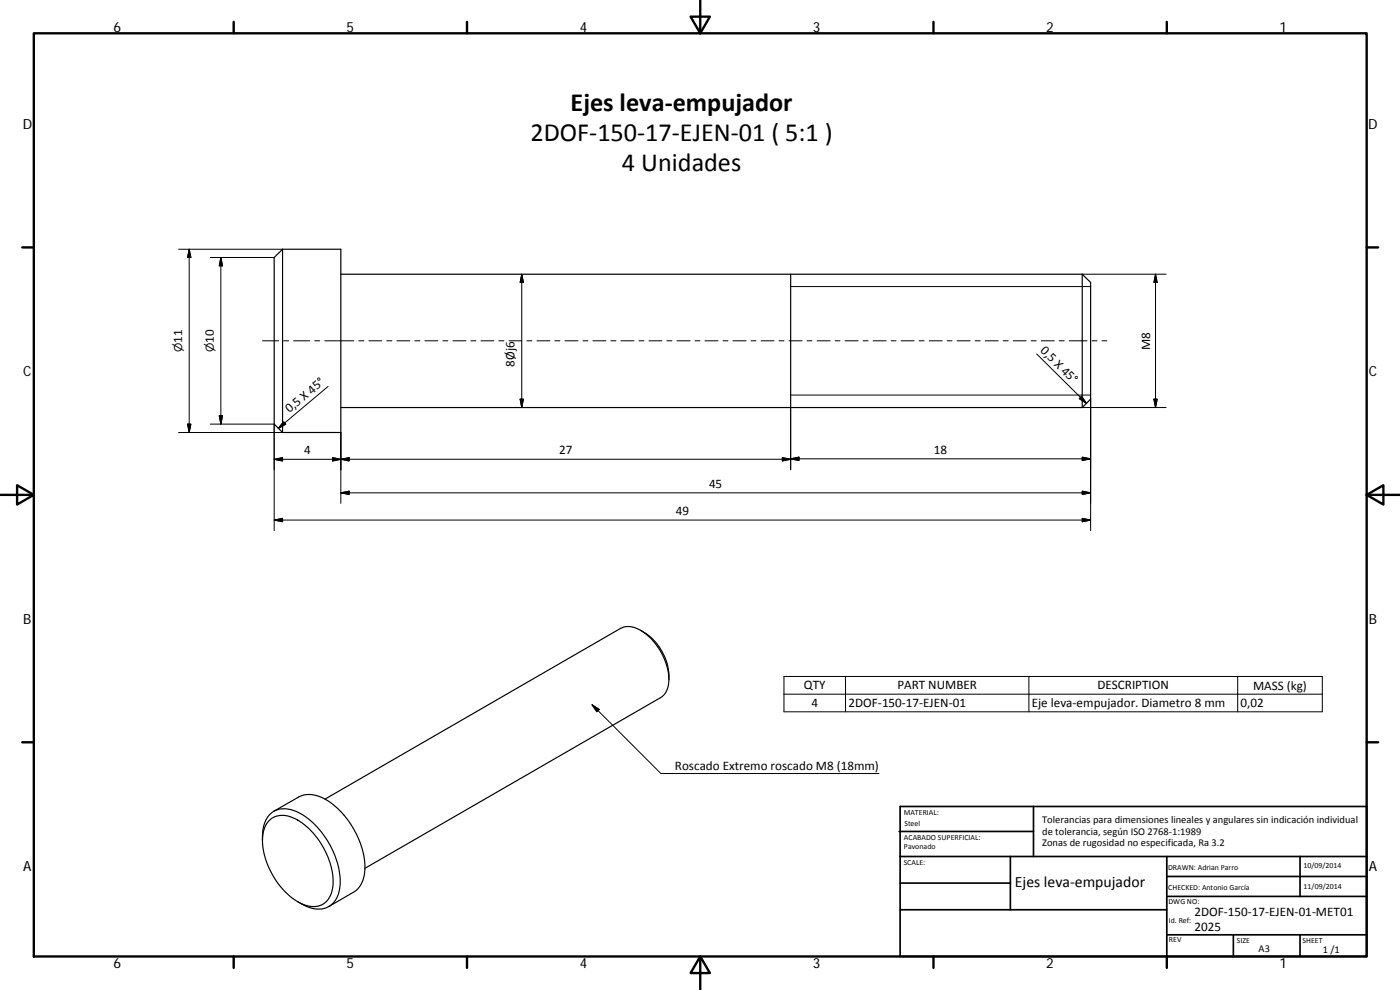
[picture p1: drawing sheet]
<svg xmlns="http://www.w3.org/2000/svg" width="420mm" height="297mm" viewBox="0 0 420 297" stroke-linecap="round" stroke-linejoin="round" font-family="sans-serif">
<g fill="none" stroke="#000" stroke-width=".36">
<path d="M84.8 74.8h17.5v55h-17.5M84.8 74.8v55M84.8 74.8l-2.5 2.5v50l2.5 2.5M102.3 82.3h222.5M237.3 82.3v40M324.8 82.3v40M324.8 82.3l2.5 2.5v35l-2.5 2.5M102.3 122.3h222.5M192.3 189.1a16.4 16.4 0 0 1 8.5 14.7M97.5 239.8l88.8-51.3a7 7 0 0 1 7.6 1.7 18.3 18.3 0 0 1 6.7 15.1 5.5 5.5 0 0 1-2.3 4l-88.8 51.2M78.8 252.2a9.6 9.6 0 0 1 2.9-8.5 7.9 7.9 0 0 1 8.7 .5 25.2 25.2 0 0 1 11.6 21.8 6.5 6.5 0 0 1-8.1 6.6l-2.1-.7-2.4-1.3M80.7 246.3a6.5 6.5 0 0 1 8-.6 23.1 23.1 0 0 1 11.3 19.7 6.3 6.3 0 0 1-5.2 6.6 13.2 13.2 0 0 1-10.3-5.6 22 22 0 0 1-5.6-16.2l.8-2.5z"/>
<path d="M82.2 243.4l7.4-4.3a8.7 8.7 0 0 1 9 1.3 25.9 25.9 0 0 1 10.9 20.6 7.8 7.8 0 0 1-3.4 6.7l-7.4 4.3"/>
</g>
<g fill="none" stroke="#000" stroke-width=".3">
<path d="M53.6 74.8h31.2M56.8 74.8v55M56.8 74.8l.5 2.5h-1zM63.1 77.3h19.2M66.3 77.3v50M66.3 77.3l.5 2.5h-1zM156.6 82.3v40M156.6 82.3l.5 2.5h-1zM237.3 86h90M324.8 82.3h25.2M346.8 82.3v40M346.8 82.3l.5 2.5h-1z"/>
<path d="M78.8 102.3h4.8M85.1 102.3h1.5M88.1 102.3h4.9M94.5 102.3h1.4M97.4 102.3h8.8M98.5 116l-15 12.5M107.7 102.3h1.5M110.7 102.3h3.9M116.1 102.3h1.5M119.1 102.3h3.9M124.5 102.3h1.5M127.5 102.3h3.9"/>
<path d="M132.9 102.3h1.5M135.9 102.3h3.9M141.3 102.3h1.5M144.3 102.3h3.9M149.7 102.3h1.5M152.7 102.3h3.9M156.1 119.8h1l-.5 2.5zM158.1 102.3h1.5M161.2 102.3h3.8M166.5 102.3h1.5M169.6 102.3h3.8M175 102.3h1.4"/>
<path d="M177.9 102.3h4M183.4 102.3h1.5M186.3 102.3h4M191.8 102.3h1.5M194.8 102.3h3.9M200.2 102.3h1.5M203.2 102.3h3.9M208.6 102.3h1.5M211.6 102.3h3.9M217 102.3h1.5M220 102.3h3.9M225.4 102.3h1.5"/>
<path d="M228.4 102.3h3.9M233.8 102.3h1.5M236.8 102.3h3.9M237.3 118.5h90M242.2 102.3h1.5M245.2 102.3h3.9M250.6 102.3h1.5M253.6 102.3h3.9M259 102.3h1.5M262 102.3h3.9M267.4 102.3h1.5M270.4 102.3h3.9"/>
<path d="M275.8 102.3h1.5M278.8 102.3h4M284.2 102.3h1.5M287.2 102.3h4M292.7 102.3h1.5M295.6 102.3h4M301.1 102.3h1.5M304.1 102.3h3.9M309.5 102.3h1.5M311.1 106.2l14.9 14.8M312.5 102.3h3.9M317.9 102.3h1.5"/>
<path d="M320.9 102.3h5.3M324.6 118.9l1.4 2.1-2.1-1.4zM327.3 119.8v39.4M327.7 102.3h1.5M330.7 102.3h1.5M346.3 119.8h1l-.5 2.5zM53.6 129.8h31.2M56.3 127.3h1l-.5 2.5zM63.1 127.3h19.2v31.9M65.8 124.8h1l-.5 2.5zM82.3 137.8l2.5-.5v1zM84.9 126.8l-1.4 1.7"/>
<path d="M85.5 126.9l.3 .4-2.3 1.2M99.8 137.3l2.5 .5-2.5 .5zM102.3 129.8v21.2M102.3 137.8l2.5-.5v1zM234.8 137.3l2.5 .5-2.5 .5zM237.3 137.8h-155M237.3 122.3v18.7M237.3 137.7l2.5-.5v1zM237.3 137.7h90M324.8 122.3h25.2M324.8 137.2l2.5 .5-2.5 .5zM82.3 156l2.5-.5v1z"/>
<path d="M82.3 156h245M102.3 147.9l2.5-.5v1zM102.3 147.9h225M324.8 155.5l2.5 .5-2.5 .5zM324.8 147.4l2.5 .5-2.5 .5zM177.7 211.5l2.1 1.4-.7 .7zM177.7 211.5l20.6 20.6h65.5M235.3 203h161.5v10.6h-161.5zM235.3 208.3h161.5M253.8 203v10.6M308.8 203v10.6M371.4 203v10.6"/>
</g>
<g fill="none" stroke="#000" stroke-width=".71">
<path d="M10.1 10h400.1v277h-400.1zM70.1 6.6v3.4M140.2 6.6v3.4M207.3 5h5.8l-2.9 5zM210.2 0v10M280.2 6.6v3.4M350.2 6.6v3.4M6.7 74.2h3.4M410.2 74.2h3.4M.2 148.5h9.9M5.1 145.6l5 2.9-5 2.9zM410.2 148.5l5-2.9v5.8z"/>
<path d="M410.2 148.5h9.9M6.7 222.7h3.4M410.2 222.7h3.4M70.1 287v3.4M140.2 287v3.4M210.2 287l2.9 5h-5.8zM210.2 287v10M280.2 287v3.4M350.2 287v3.4"/>
</g>
<g fill="none" stroke="#000" stroke-width=".51">
<path d="M269.8 249.5h40.4M270.1 257h140.1M270.1 242h140.1v45h-140.1zM303.2 257v16M310.2 242v15M350.2 257v30M390.2 257v12M270.1 273h80.1M270.1 265h33.1M350.2 269h60M350.2 263h60M350.2 280.5h60"/>
<path d="M370.2 280.5v6.5M390.2 280.5v6.5"/>
</g>
<g fill="#000" stroke="#000" stroke-width=".3">
<path d="M56.8 74.8l.5 2.5h-1zM66.3 77.3l.5 2.5h-1zM156.6 82.3l.5 2.5h-1zM346.8 82.3l.5 2.5h-1zM156.1 119.8h1l-.5 2.5zM324.6 118.9l1.4 2.1-2.1-1.4zM346.3 119.8h1l-.5 2.5zM56.3 127.3h1l-.5 2.5zM65.8 124.8h1l-.5 2.5zM82.3 137.8l2.5-.5v1zM85.1 126.5l.7 .8-2.3 1.2zM99.8 137.3l2.5 .5-2.5 .5z"/>
<path d="M102.3 137.8l2.5-.5v1zM234.8 137.3l2.5 .5-2.5 .5zM237.3 137.7l2.5-.5v1zM324.8 137.2l2.5 .5-2.5 .5zM82.3 156l2.5-.5v1zM102.3 147.9l2.5-.5v1zM324.8 155.5l2.5 .5-2.5 .5zM324.8 147.4l2.5 .5-2.5 .5zM177.7 211.5l2.1 1.4-.7 .7z"/>
</g>
<g font-size="7.9">
<text x="171.2" y="33.4">Ejes leva‐empujador</text>
<text x="159.2" y="42.4">2DOF‐150‐17‐EJEN‐01 ( 5:1 )</text>
<text x="186.6" y="51.4">4 Unidades</text>
</g>
<text font-size="4.7" x="304.6" y="266.2">Ejes leva‐empujador</text>
<g font-size="4.2">
<text x="34" y="9.6">6</text>
<text x="104" y="9.6">5</text>
<text x="174" y="9.6">4</text>
<text x="244" y="9.6">3</text>
<text x="314" y="9.6">2</text>
<text x="384" y="9.6">1</text>
<text x="6.8" y="38.7">D</text>
<text x="410.6" y="38.7">D</text>
<text x="7" y="112.9">C</text>
<text x="410.8" y="112.9">C</text>
<text x="7" y="187.1">B</text>
<text x="410.8" y="187.1">B</text>
<text x="7" y="261.3">A</text>
<text x="410.8" y="261.3">A</text>
<text x="34" y="290.4">6</text>
<text x="104" y="290.4">5</text>
<text x="174" y="290.4">4</text>
<text x="244" y="290.4">3</text>
<text x="314" y="290.4">2</text>
<text x="384" y="290.4">1</text>
</g>
<g font-size="3.9">
<text x="54.6" y="102.9" transform="rotate(-90 54.6 102.9)">11</text>
<text x="64.1" y="102.9" transform="rotate(-90 64.1 102.9)">10</text>
<text x="312" y="105.3" transform="rotate(45 312 105.3)">0,5 X 45°</text>
<text x="345.2" y="104.9" transform="rotate(-90 345.2 104.9)">M8</text>
<text x="154.4" y="110" transform="rotate(-90 154.4 110)">8Øj6</text>
<text x="86.8" y="124.1" transform="rotate(-40 86.8 124.1)">0,5 X 45°</text>
<text x="91.3" y="136.3">4</text>
<text x="167.8" y="136.3">27</text>
<text x="280.3" y="136.1">18</text>
<text x="212.8" y="146.3">45</text>
<text x="202.8" y="154.5">49</text>
<text x="241.3" y="206.8">QTY</text>
<text x="269.3" y="206.8">PART NUMBER</text>
<text x="329.4" y="206.8">DESCRIPTION</text>
<text x="376.1" y="206.9">MASS (kg)</text>
<text x="243.5" y="212.2">4</text>
<text x="254.6" y="212.2">2DOF‐150‐17‐EJEN‐01</text>
<text x="309.7" y="212.3">Eje leva‐empujador. Diametro 8 mm</text>
<text x="372.3" y="212.2">0,02</text>
<text x="202.6" y="231">Roscado Extremo roscado M8 (18mm)</text>
<text x="358.5" y="274.9">2DOF‐150‐17‐EJEN‐01‐MET01</text>
<text x="358.5" y="279.4">2025</text>
</g>
<g font-size="3.3">
<text x="54.6" y="105.7" transform="rotate(-90 54.6 105.7)">⌀</text>
<text x="64.1" y="105.7" transform="rotate(-90 64.1 105.7)">⌀</text>
</g>
<g font-size="3.1">
<text x="312.8" y="246.8">Tolerancias para dimensiones lineales y angulares sin indicación individual</text>
<text x="312.8" y="250.4">de tolerancia, según ISO 2768‐1:1989</text>
<text x="312.8" y="254">Zonas de rugosidad no especificada, Ra 3.2</text>
<text x="377.7" y="285.6">A3</text>
<text x="397" y="285.9">1 /1</text>
</g>
<g font-size="2.4">
<text x="271.2" y="244.4">MATERIAL:</text>
<text x="271.3" y="251.9">ACABADO SUPERFICIAL:</text>
<text x="271.4" y="247.9">Steel</text>
<text x="271.3" y="254.6">Pavonado</text>
<text x="271.2" y="259.7">SCALE:</text>
<text x="350.6" y="260.9">DRAWN: Adrian Parro</text>
<text x="391.2" y="260.6">10/09/2014</text>
<text x="350.6" y="267">CHECKED: Antonio García</text>
<text x="391.2" y="266.6">11/09/2014</text>
<text x="350.7" y="271.4">DWG NO:</text>
<text x="350.8" y="276.8">Id. Ref:</text>
<text x="350.8" y="282.8">REV</text>
<text x="371.2" y="282.9">SIZE</text>
<text x="390.9" y="282.9">SHEET</text>
</g>
</svg>
